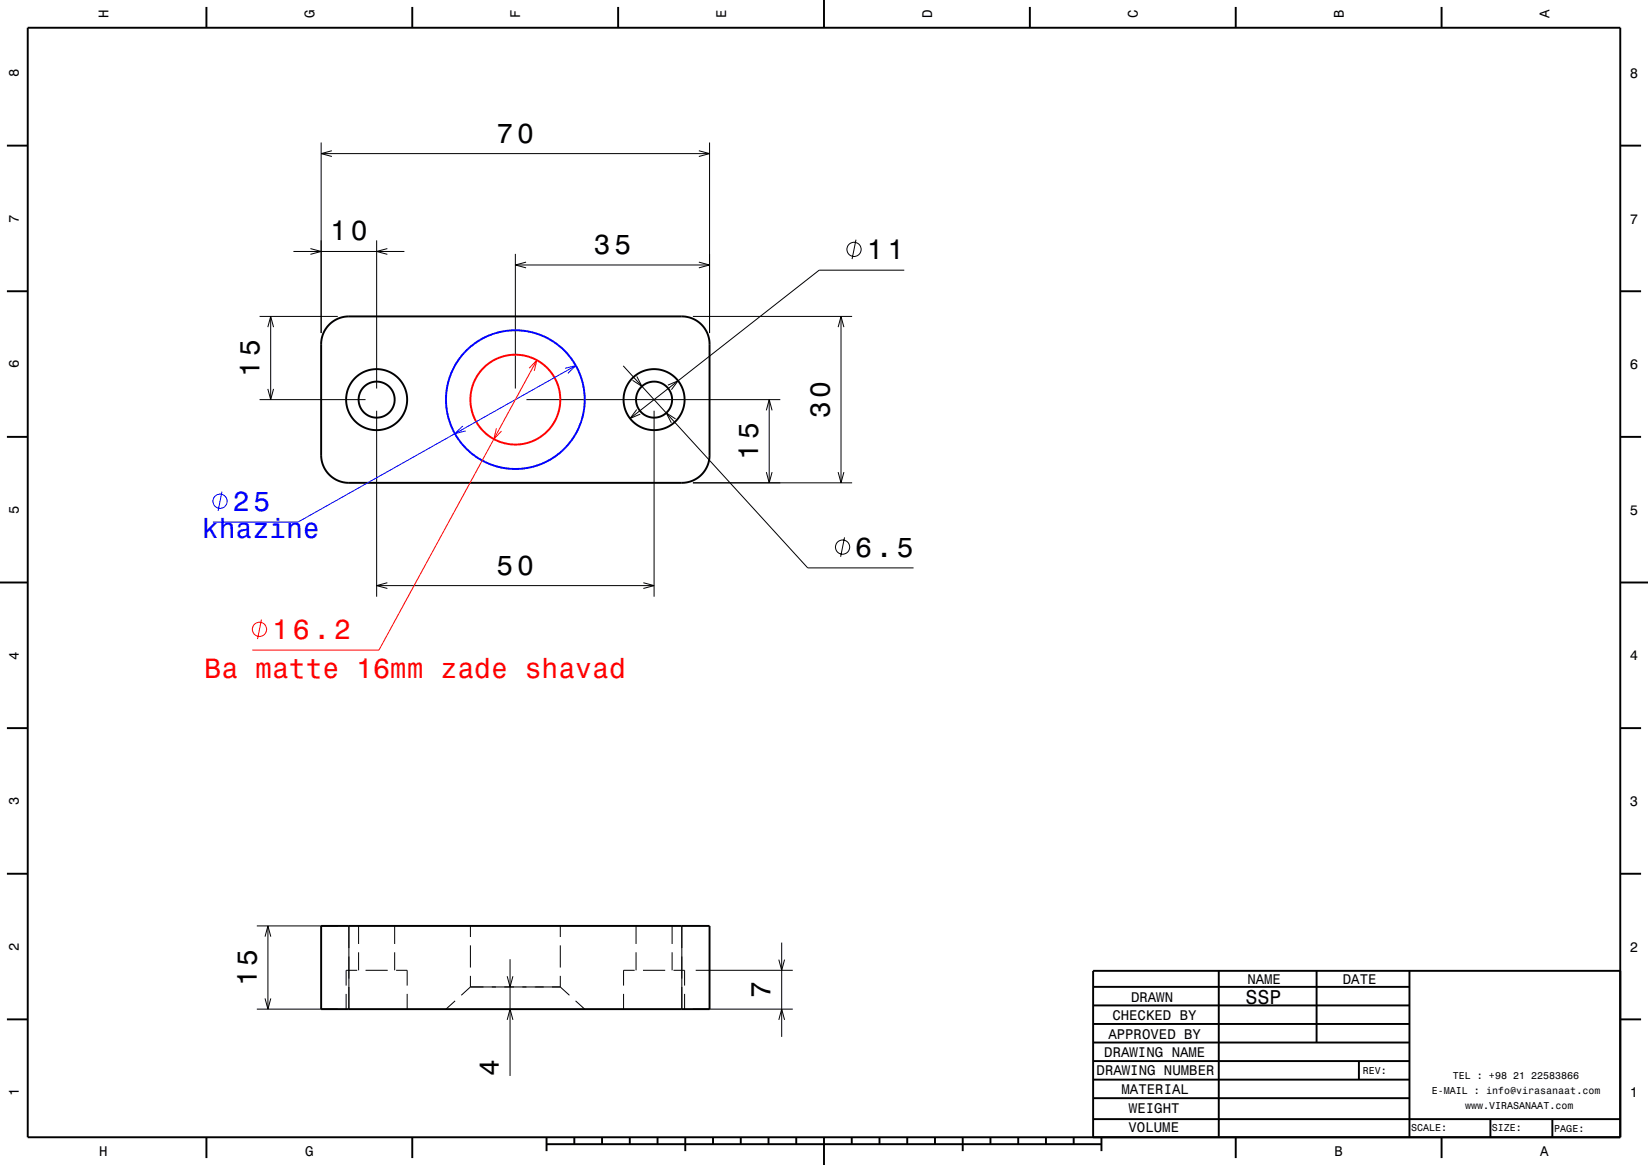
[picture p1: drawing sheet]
<svg xmlns="http://www.w3.org/2000/svg" width="297mm" height="210mm" viewBox="0 0 297 210" stroke-linecap="round" stroke-linejoin="round" font-family="sans-serif">
<g fill="none" stroke="#000" stroke-width=".18">
<path d="M57.9 25.7v34.3M57.9 27.7h70M59.8 27.2l-1.9 .5 1.9 .5M125.9 27.2l2 .5-2 .5M127.9 25.7v34.3M46.8 57h14.1M48.3 59l.5-2 .5 2M48.8 57v15M52.9 45.3h20M55.9 44.8l2 .5-2 .5M67.9 43.3v26.7M69.8 44.8l-1.9 .5 1.9 .5"/>
<path d="M92.9 45.8v24.2M92.9 47.8h35M94.8 47.3l-1.9 .5 1.9 .5M124.9 57h28.7M125.9 47.3l2 .5-2 .5M151 59l.6-2 .5 2M151.6 57v30M154.3 43.2l-.7 3.5M163 48.7h-15.4l-34.1 26.7M46.8 72h19.1M48.3 70.1l.5 1.9 .5-1.9M67.9 74v33.6"/>
<path d="M94.9 72h45.7M112.3 65.9l33.3 36.5h19M114.7 73.8l-1.2 1.6 1.9-.8M114.8 67.9l.9 1.7-1.7-1M117.9 74v33.6M120.4 69.4l1.8-.8-1.2 1.6M121.8 75.5l-1.7-1.1 .9 1.8M138.1 74l.5-2 .5 2M138.6 72v15M124.9 87h28.7M138.1 85.1l.5 1.9 .5-1.9M151 85.1l.6 1.9 .5-1.9"/>
<path d="M152.2 96.9l-.7 3.5M67.9 105.6h50M69.8 105l-1.9 .6 1.9 .5M115.9 105l2 .6-2 .5M46.3 166.9h14.6M47.8 168.8l.5-1.9 .5 1.9M47.8 180l.5 1.9 .5-1.9M48.3 166.9v15M62.4 179.2v2.7M62.9 166.9v15M64.4 174.9h-2v2.8M64.6 166.9v3.3"/>
<path d="M64.6 171.7v3.2M65.9 174.9h4M71.1 166.9v3.3M71.1 171.7v3.2M71.4 174.9h2v2.8M73.4 179.2v2.7M84.8 177.9h16.2M84.8 166.9v2M84.8 170.4v4M84.8 175.9v2M84.8 177.9l-1.7 1.5M91.4 176l.5 1.9 .5-1.9"/>
<path d="M91.9 172.9v21.1M101 166.9v2M101 170.4v4M101 175.9v2M101 177.9l1.6 1.5M112.4 179.2v2.7M114.4 174.9h-2v2.8M114.6 166.9v3.3M114.6 171.7v3.2M115.9 174.9h4M121.1 166.9v3.3M121.1 171.7v3.2"/>
<path d="M121.4 174.9h2v2.8M122.9 166.9v15M123.4 179.2v2.7M125.4 174.9h17.5M140.4 173l.5 1.9 .5-1.9M140.9 169.9v17M46.3 181.9h14.6M82 180.4l-1.6 1.5M91.4 183.8l.5-1.9 .5 1.9M103.7 180.4l1.7 1.5M124.9 181.9h18M140.4 183.8l.5-1.9 .5 1.9"/>
<circle cx="153.9" cy="45" r="1.28"/>
<circle cx="151.8" cy="98.6" r="1.28"/>
</g>
<g fill="none" stroke="#000" stroke-width=".35">
<path d="M5 5h287v200h-287zM37.2 1.3v3.7M74.3 1.3v3.7M111.4 1.3v3.7M148.5 0v5M185.6 1.3v3.7M222.7 1.3v3.7M259.8 1.3v3.7M1.2 26.3h3.8M292 26.3h3.8M1.2 52.5h3.8M59.3 58.6a5 5 0 0 1 3.6-1.6h60a5 5 0 0 1 5 5v20a5 5 0 0 1-5 5h-60a5 5 0 0 1-5-5v-20a5 5 0 0 1 1.4-3.4z"/>
<path d="M292 52.5h3.8M1.2 78.8h3.8M292 78.8h3.8M0 105h5M292 105h5M1.2 131.3h3.8M292 131.3h3.8M1.2 157.5h3.8M292 157.5h3.8M57.9 166.9h70v15h-70zM197 177.9h57M219.6 174.9v30"/>
<path d="M237.3 175v12.9M254 175v30M292 175h-95v30M1.2 183.8h3.8M197 181.2h57M197 184.6h57M197 187.9h57M197 191.3h57M197 194.6h57M197 198h57M244.9 191.3v3.3M292 183.8h3.8"/>
<path d="M37.2 205v3.8M74.3 205v3.8M98.5 206.3h100M98.5 205v2.5M103.5 205v1.3M108.5 205v1.3M113.5 205v1.3M118.5 205v1.3M123.5 205v2.5M128.5 205v1.3M133.5 205v1.3M138.5 205v1.3"/>
<path d="M143.5 205v1.3M148.5 205v5M153.5 205v1.3M158.5 205v1.3M163.5 205v1.3M168.5 205v1.3M173.5 205v2.5M178.5 205v1.3M183.5 205v1.3M188.5 205v1.3M193.5 205v1.3M197 201.7h95"/>
<path d="M198.5 205v2.5M222.7 205v3.8M259.8 205v3.8M268.6 201.7v3.3M279.8 201.8v3.2"/>
<circle cx="67.9" cy="72" r="5.5"/>
<circle cx="67.9" cy="72" r="3.2"/>
<circle cx="117.9" cy="72" r="5.5"/>
<circle cx="117.9" cy="72" r="3.2"/>
</g>
<circle cx="92.9" cy="72" r="8.1" fill="none" stroke="#f00" stroke-width=".35"/>
<circle cx="92.9" cy="72" r="12.5" fill="none" stroke="#00f" stroke-width=".35"/>
<g fill="none" stroke="#00f" stroke-width=".18">
<path d="M83.4 76.8l-1.4 1.4 1.9-.5M101.8 66.4l2-.5-1.5 1.4M103.8 65.9l-50.1 28.2h-15.3M40 88.6l-.7 3.5"/>
<circle cx="39.7" cy="90.4" r="1.28"/>
</g>
<g fill="none" stroke="#f00" stroke-width=".18">
<path d="M89.5 77.2l-.5 2 1.4-1.5M95.4 66.4l1.3-1.5-.4 2M96.7 64.9l-28.4 52.3h-22.8M47.1 111.7l-.7 3.5"/>
<circle cx="46.8" cy="113.4" r="1.28"/>
</g>
<g font-size="5">
<text x="89.5" y="25.7">70</text>
<text x="59.5" y="43.3">10</text>
<text x="107" y="45.8">35</text>
<text x="156.2" y="46.7">11</text>
<text x="46.8" y="67.9" transform="rotate(-90 46.8 67.9)">15</text>
<text x="149.6" y="75.4" transform="rotate(-90 149.6 75.4)">30</text>
<text x="136.6" y="82.9" transform="rotate(-90 136.6 82.9)">15</text>
<text x="154.1" y="100.4">6.5</text>
<text x="89.5" y="103.6">50</text>
<text x="46.3" y="177.8" transform="rotate(-90 46.3 177.8)">15</text>
<text x="138.9" y="179.9" transform="rotate(-90 138.9 179.9)">7</text>
<text x="89.9" y="194" transform="rotate(-90 89.9 194)">4</text>
</g>
<g font-size="5" fill="#00f">
<text x="41.9" y="92.1">25</text>
<text x="36.4" y="97">khazine</text>
</g>
<g font-size="5" fill="#f00">
<text x="49" y="115.2">16.2</text>
<text x="36.9" y="122.2">Ba matte 16mm zade shavad</text>
</g>
<text font-size="3.6" x="224.5" y="180.9">SSP</text>
<g font-size="2.5">
<text x="19.6" y="3.3" transform="rotate(-90 19.6 3.3)">H</text>
<text x="56.7" y="3.3" transform="rotate(-90 56.7 3.3)">G</text>
<text x="93.8" y="3.3" transform="rotate(-90 93.8 3.3)">F</text>
<text x="130.9" y="3.3" transform="rotate(-90 130.9 3.3)">E</text>
<text x="168" y="3.3" transform="rotate(-90 168 3.3)">D</text>
<text x="205.1" y="3.3" transform="rotate(-90 205.1 3.3)">C</text>
<text x="242.2" y="3.3" transform="rotate(-90 242.2 3.3)">B</text>
<text x="279.3" y="3.3" transform="rotate(-90 279.3 3.3)">A</text>
<text x="3.4" y="13.9" transform="rotate(-90 3.4 13.9)">8</text>
<text x="293.7" y="14">8</text>
<text x="3.4" y="40.1" transform="rotate(-90 3.4 40.1)">7</text>
<text x="293.7" y="40.3">7</text>
<text x="3.4" y="66.4" transform="rotate(-90 3.4 66.4)">6</text>
<text x="293.7" y="66.5">6</text>
<text x="3.4" y="92.6" transform="rotate(-90 3.4 92.6)">5</text>
<text x="293.7" y="92.8">5</text>
<text x="3.4" y="118.9" transform="rotate(-90 3.4 118.9)">4</text>
<text x="293.7" y="119">4</text>
<text x="3.4" y="145.1" transform="rotate(-90 3.4 145.1)">3</text>
<text x="293.7" y="145.3">3</text>
<text x="3.4" y="171.4" transform="rotate(-90 3.4 171.4)">2</text>
<text x="293.7" y="171.5">2</text>
<text x="224.8" y="177.3">NAME</text>
<text x="242" y="177.3">DATE</text>
<text x="200.5" y="183.9">CHECKED BY</text>
<text x="203.8" y="180.5">DRAWN</text>
<text x="199" y="190.6">DRAWING NAME</text>
<text x="199.7" y="187.2">APPROVED BY</text>
<text x="3.4" y="197.6" transform="rotate(-90 3.4 197.6)">1</text>
<text x="197.6" y="193.8">DRAWING NUMBER</text>
<text x="202.1" y="197.2">MATERIAL</text>
<text x="293.7" y="197.8">1</text>
<text x="203.5" y="200.6">WEIGHT</text>
<text x="17.9" y="208.4">H</text>
<text x="55" y="208.4">G</text>
<text x="203.4" y="204.1">VOLUME</text>
<text x="240.5" y="208.4">B</text>
<text x="277.6" y="208.4">A</text>
</g>
<g font-size="1.8">
<text x="245.6" y="193.6">REV:</text>
<text x="258" y="197.2">E-MAIL : info@virasanaat.com</text>
<text x="261.8" y="194.6">TEL : +98 21 22583866</text>
<text x="254.3" y="203.9">SCALE:</text>
<text x="264" y="199.9">www.VIRASANAAT.com</text>
<text x="268.8" y="203.9">SIZE:</text>
<text x="280.1" y="204">PAGE:</text>
</g>
</svg>
